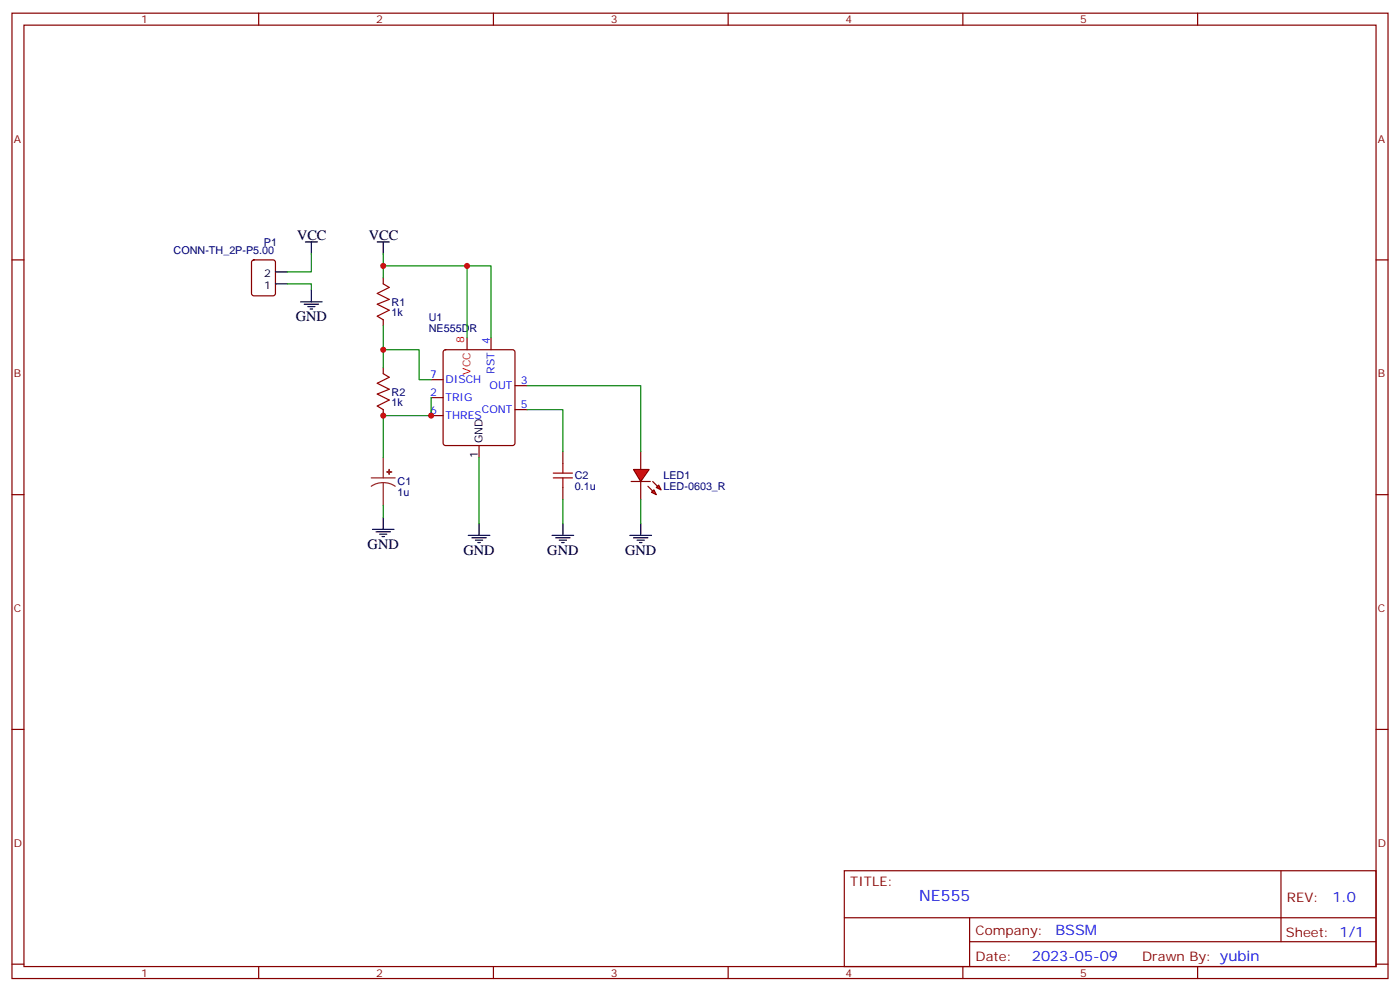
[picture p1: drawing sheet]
<svg xmlns="http://www.w3.org/2000/svg" width="412mm" height="292mm" viewBox="0 0 412 292" stroke-linecap="round" stroke-linejoin="round" font-family="sans-serif">
<g fill="none" stroke="#870000" stroke-width=".35">
<path d="M3.5 3.9h405.4v284.3h-405.4zM7.1 7.4h398.2v277.3h-398.2zM76.2 3.9v3.5M145.3 3.9v3.5M214.5 3.9v3.5M283.6 3.9v3.5M352.8 3.9v3.5M3.5 76.6h3.6M74.3 76.8l.5-.2h5.6l.7 .4v9.4l-.4 .7h-5.9l-.7-.4v-9.4zM405.3 76.6h3.6M112.9 81.8v1.8M112.9 94.2v1.8"/>
<path d="M112.9 108.3v1.8M112.9 120.7v1.7M165.8 133v3.5M3.5 145.7h3.6M165.8 143.6v3.5M405.3 145.7h3.6M3.5 214.8h3.6M405.3 214.8h3.6M248.7 256.5h156.6v28.2h-156.6zM377.3 256.5v20.9M248.7 270.3h156.5M285.6 277.4h119.6"/>
<path d="M285.6 270.3v14.1M3.5 284h3.6M76.2 284.7v3.5M145.3 284.7v3.5M214.5 284.7v3.5M283.6 284.7v3.5M352.8 284.7v3.5M405.3 284h3.6"/>
</g>
<path d="M81.1 83.6h3.6M81.1 80.1h3.6" fill="none" stroke="#000" stroke-width=".35"/>
<path d="M112.9 83.6l1.8 1.1-3.6 1.7 3.6 1.8-3.6 1.4 3.6 1.8-3.6 1.7 1.8 1.1M112.9 110.1l1.8 1-3.6 1.8 3.6 1.8-3.6 1.4 3.6 1.7-3.6 1.8 1.8 1.1M163 139.3h5.6M165.8 136.5v2.8M163 140.8h5.6M165.8 140.8v2.8" fill="none" stroke="#a10000" stroke-width=".35"/>
<path d="M112.9 134.8v6M109.4 140.8h7M112.9 142.2l-1.9 .2-1.6 .8M112.9 142.2l1.8 .2 1.7 .8M112.9 142.2v6.7" fill="none" stroke="#8c2424" stroke-width=".35"/>
<g fill="#8c2424" stroke="#8c2424" stroke-width=".35">
<path d="M113.9 139h1.5z"/>
<path d="M114.6 138.3l.1 1.4z"/>
</g>
<g fill="#f00" stroke="#870000" stroke-width=".35">
<path d="M186.6 138.3h4.6l-2.5 3.5z"/>
<path d="M185.9 141.8h5.7z"/>
</g>
<g fill="#870000" stroke="#870000" stroke-width=".35">
<path d="M192.3 141.8l1.4 1.4z"/>
<path d="M190.9 143.2l1.4 1.4z"/>
</g>
<g fill="#f00" stroke="#870000" stroke-width=".35">
<path d="M193.3 143.6l.7-.7 .7 1.4z"/>
<path d="M191.9 145l.7-.7 .7 1.4z"/>
</g>
<path d="M137.6 99.5v3.5M144.6 99.5v3.5M127 111.8h3.5M127 117.1h3.5M130.8 103.2l.4-.2h19.8l.5 .2 .2 .5v26.8l-.2 .5-.5 .2h-19.8l-.5-.2-.2-.5v-26.8zM151.7 113.6h3.5M127 122.4h3.5M141.1 131.2v3.6M151.7 120.7h3.5M188.7 133v5.3M188.7 141.8v5.3" fill="none" stroke="#870000" stroke-width=".35"/>
<g fill="none" stroke="#000" stroke-width=".35">
<path d="M90 71.3h3.5M91.7 71.3v3.5M111.1 71.3h3.6M112.9 71.3v3.5M88.5 88.9h6.4M89.6 89.6h4.2M90.7 90.3h2.1M91.4 91h.7M91.7 85.4v3.5M109.7 155.9h6.4M110.8 156.6h4.2M111.8 157.3h2.1"/>
<path d="M112.5 158h.7M112.9 152.4v3.5M137.9 157.7h6.4M139 158.4h4.2M140.1 159.1h2.1M140.8 159.8h.7M141.1 154.2v3.5M162.6 157.7h6.4M163.7 158.4h4.2M164.7 159.1h2.2M165.5 159.8h.7M165.8 154.2v3.5"/>
<path d="M185.6 157.7h6.3M186.6 158.4h4.3M187.7 159.1h2.1M188.4 159.8h.7M188.7 154.2v3.5"/>
</g>
<g fill="none" stroke="#008700" stroke-width=".35">
<path d="M91.7 74.8v5.3h-7M112.9 78.3h31.7v21.2M112.9 74.8v7M137.6 78.3v21.2M84.7 83.6h7v1.8M112.9 96v12.3M112.9 103h10.6v8.8h3.5M127 117.1v5.3h-14.1v12.4M155.2 113.6h33.5v19.4M141.1 134.8v19.4M155.2 120.7h10.6v12.3M112.9 148.9v3.5"/>
<path d="M165.8 147.1v7.1M188.7 147.1v7.1"/>
</g>
<g fill="#c00">
<circle cx="112.9" cy="78.3" r=".88"/>
<circle cx="137.6" cy="78.3" r=".88"/>
<circle cx="112.9" cy="122.4" r=".88"/>
<circle cx="127" cy="122.4" r=".88"/>
<circle cx="112.9" cy="103" r=".88"/>
</g>
<text font-size="4.6" fill="#00f" x="270.8" y="265.5">NE555 비안정 발전기</text>
<g font-size="4.2">
<text x="87.5" y="70.6">VCC</text>
<text x="108.7" y="70.6">VCC</text>
<text x="87.1" y="94.5">GND</text>
<text x="108.3" y="161.6">GND</text>
<text x="136.5" y="163.3">GND</text>
<text x="161.2" y="163.3">GND</text>
<text x="184.1" y="163.3">GND</text>
</g>
<g font-size="4.2" fill="#00f">
<text x="392.5" y="265.7">1.0</text>
<text x="310.9" y="275.3">BSSM</text>
<text x="304" y="283.1">2023-05-09</text>
</g>
<g font-size="3.9" fill="#800">
<text x="250.5" y="261.1">TITLE:</text>
<text x="379.1" y="265.7">REV:</text>
<text x="287.4" y="275.3">Company:</text>
<text x="378.7" y="275.9">Sheet: 1/1</text>
<text x="287.4" y="282.9">Date:</text>
<text x="336.4" y="283">Drawn By: yubin</text>
</g>
<g font-size="3.2" fill="#800">
<text x="41.6" y="6.9">1</text>
<text x="110.8" y="6.9">2</text>
<text x="179.9" y="6.9">3</text>
<text x="249.1" y="6.9">4</text>
<text x="318.2" y="6.9">5</text>
<text x="4.1" y="42">A</text>
<text x="405.9" y="42">A</text>
<text x="4.1" y="111.1">B</text>
<text x="405.9" y="111.1">B</text>
<text x="4.1" y="180.3">C</text>
<text x="405.9" y="180.3">C</text>
<text x="4.1" y="249.4">D</text>
<text x="405.9" y="249.4">D</text>
<text x="41.6" y="287.7">1</text>
<text x="110.8" y="287.7">2</text>
<text x="179.9" y="287.7">3</text>
<text x="249.1" y="287.7">4</text>
<text x="318.2" y="287.7">5</text>
</g>
<g font-size="3.2" fill="#000080">
<text x="51.2" y="74.8">CONN-TH_2P-P5.00</text>
<text x="77.7" y="72.3">P1</text>
<text x="115.4" y="93.2">1k</text>
<text x="115.4" y="90">R1</text>
<text x="126.3" y="94.5">U1</text>
<text x="126.3" y="97.7">NE555DR</text>
<text x="115.4" y="119.7">1k</text>
<text x="115.4" y="116.5">R2</text>
<text x="117.1" y="143">C1</text>
<text x="169.3" y="141.2">C2</text>
<text x="195.4" y="141.2">LED1</text>
<text x="117.1" y="146.1">1u</text>
<text x="169.3" y="144.4">0.1u</text>
<text x="195.4" y="144.4">LED-0603_R</text>
</g>
<g font-size="3.2">
<text x="77.8" y="81.5">2</text>
<text x="77.8" y="85">1</text>
<text x="142.2" y="130.5" transform="rotate(-90 142.2 130.5)">GND</text>
<text x="140.8" y="135" transform="rotate(-90 140.8 135)">1</text>
</g>
<g font-size="3.2" fill="#f00">
<text x="136.8" y="101.1" transform="rotate(-90 136.8 101.1)">8</text>
<text x="138.6" y="110.3" transform="rotate(-90 138.6 110.3)">VCC</text>
</g>
<g font-size="3.2" fill="#00f">
<text x="144.3" y="101.2" transform="rotate(-90 144.3 101.2)">4</text>
<text x="126.7" y="111.5">7</text>
<text x="131.2" y="112.9">DISCH</text>
<text x="145.7" y="110" transform="rotate(-90 145.7 110)">RST</text>
<text x="153.5" y="113.2">3</text>
<text x="126.7" y="116.8">2</text>
<text x="131.2" y="118.2">TRIG</text>
<text x="144.2" y="114.7">OUT</text>
<text x="126.7" y="122.1">6</text>
<text x="131.2" y="123.5">THRES</text>
<text x="141.9" y="121.7">CONT</text>
<text x="153.5" y="120.3">5</text>
</g>
</svg>
